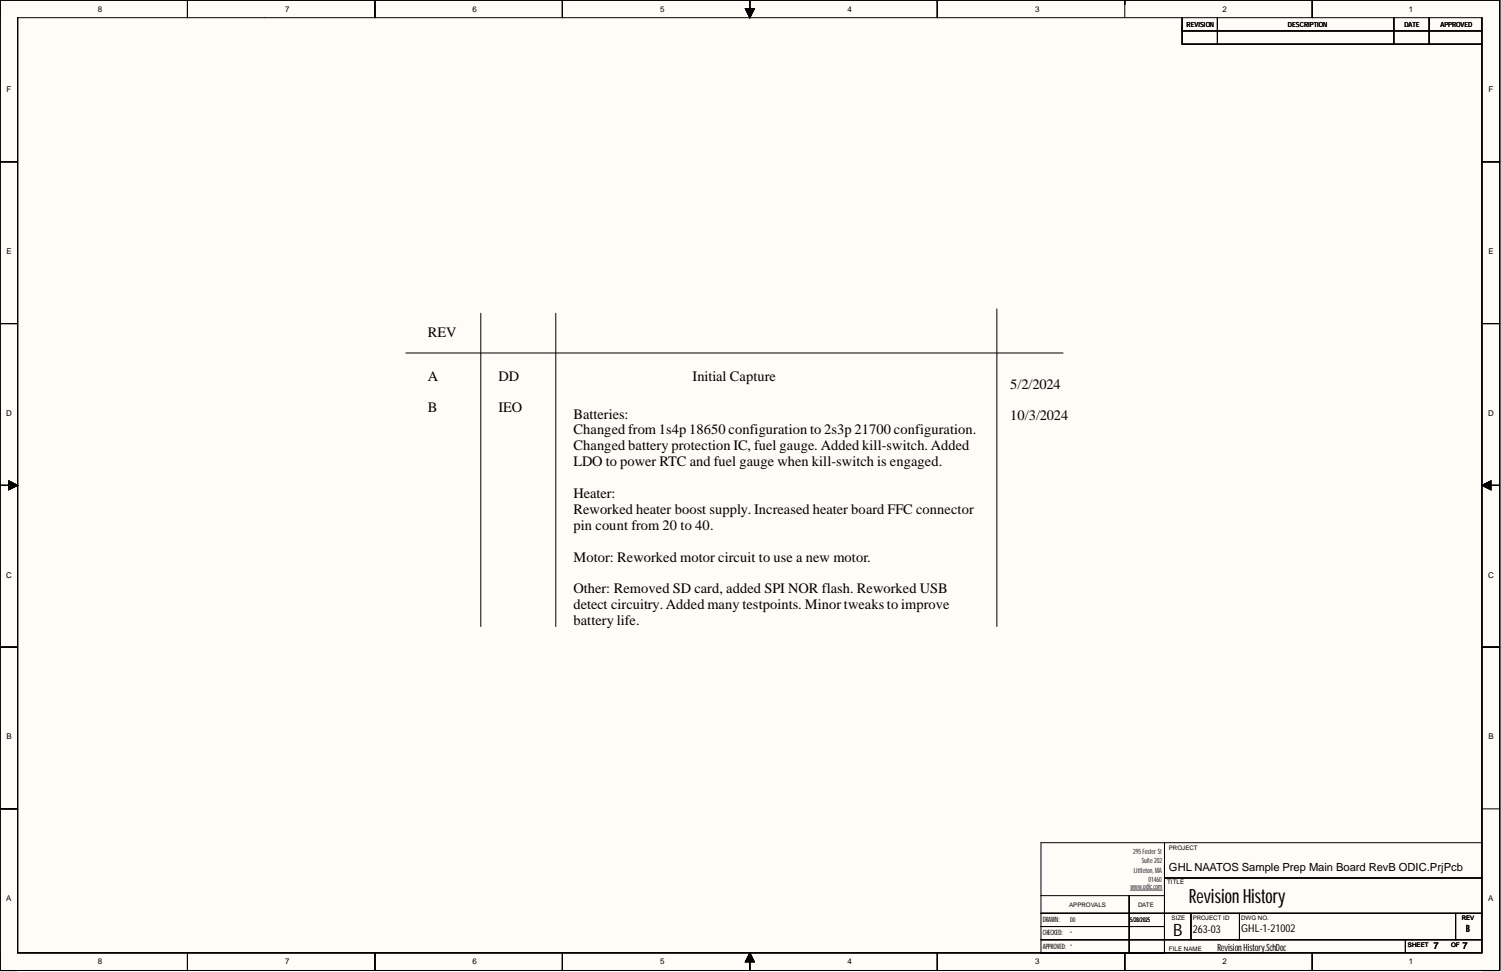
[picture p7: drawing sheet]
<svg xmlns="http://www.w3.org/2000/svg" width="431mm" height="279mm" viewBox="0 0 431 279" stroke-linecap="round" stroke-linejoin="round" font-family="sans-serif">
<g fill="#fffcf8">
<path d="M0 0h431.1v279h-431.1z" fill-rule="evenodd"/>
<path d="M5.1 5.1h420.9v268.8h-420.9z" fill-rule="evenodd"/>
</g>
<g fill="none" stroke="#000" stroke-width=".29">
<path d="M5.1 5.1h420.9v268.8h-420.9zM53.9 0v5.1M107.8 0v5.1M161.7 0v5.1M214.3 2.5h2.5l-1.3 2.6zM215.5 0v5.1M269.4 0v5.1M323.3 0v5.1M339.8 5.1v7.6h86.2M339.8 8.9h86.2M349.9 5.1v7.6M377.2 0v5.1"/>
<path d="M400.6 5.1v7.6M410.8 5.1v7.6M431 0h-431v279h5.1M431.1 0v279M0 46.5h5.1M426 46.5h5.1M0 93h5.1M138.2 90.1v90M159.8 90.1v90M286.5 88.8v91.3M426 93h5.1M116.6 101.5h189"/>
<path d="M0 139.5h5.1M2.5 138.2l2.6 1.3-2.6 1.3zM426 139.5l2.5-1.3v2.6zM426 139.5h5.1M0 186h5.1M426 186h5.1M0 232.5h5.1M426 232.5h5.1M299.2 257.5h35.5M324.6 257.5v16.4M334.7 242.2v31.7M334.7 252.4h91.3"/>
<path d="M426 242.2h-126.8v31.7M0 279h431M53.9 273.9v5.1M107.8 273.9v5.1M161.7 273.9v5.1M215.5 273.9l1.3 2.6h-2.5zM215.5 273.9v5.1M269.4 273.9v5.1M299.2 270.1h126.8M299.2 266.3h35.5M299.2 262.5h126.8M323.3 273.9v5.1"/>
<path d="M342.3 262.5v7.6M356.3 262.5v7.6M377.2 273.9v5.1M403.9 270.1v3.8M418.4 262.5v7.6M426 279h5.1"/>
</g>
<path d="M214.3 2.5h2.5l-1.3 2.6zM2.5 138.2l2.6 1.3-2.6 1.3zM426 139.5l2.5-1.3v2.6zM215.5 273.9l1.3 2.6h-2.5z" fill="#000"/>
<path d="M324.9 255.8h9.2" fill="none" stroke="#000080" stroke-width=".29"/>
<text font-size="5.7" x="341.8" y="259.6">RevisionHistory</text>
<text font-size="4.9" x="337.3" y="269.1">B</text>
<g font-size="4.1">
<text x="123" y="96.7">REV</text>
<text x="123" y="109.4">A</text>
<text x="143.3" y="109.4">DD</text>
<text x="199.1" y="109.4">Initial Capture</text>
<text x="290.3" y="111.9">5/2/2024</text>
<text x="123" y="118.3">B</text>
<text x="143.3" y="118.3">IEO</text>
<text x="164.8" y="120.3">Batteries:</text>
<text x="164.8" y="124.9">Changed from 1s4p 18650 configuration to 2s3p 21700 configuration.</text>
<text x="290.3" y="120.8">10/3/2024</text>
<text x="164.8" y="129.5">Changed battery protection IC, fuel gauge. Added kill-switch. Added</text>
<text x="164.8" y="134">LDO to power RTC and fuel gauge when kill-switch is engaged.</text>
<text x="164.8" y="143.1">Heater:</text>
<text x="164.8" y="147.7">Reworked heater boost supply. Increased heater board FFC connector</text>
<text x="164.8" y="152.3">pin count from 20 to 40.</text>
<text x="164.8" y="161.4">Motor: Reworked motor circuit to use a new motor.</text>
<text x="164.8" y="170.5">Other: Removed SD card, added SPI NOR flash. Reworked USB</text>
<text x="164.8" y="175.1">detect circuitry. Added many testpoints. Minor tweaks to improve</text>
<text x="164.8" y="179.7">battery life.</text>
</g>
<text font-size="3.2" x="336" y="250.4">GHL NAATOS Sample Prep Main Board RevB ODIC.PrjPcb</text>
<g font-size="3.1">
<text x="342.8" y="268.2">263-03</text>
<text x="356.8" y="267.9">GHL-1-21002</text>
</g>
<g font-size="2.9">
<text x="421.4" y="267.9">B</text>
<text x="349.9" y="273.3">RevisionHistory.SchDoc</text>
</g>
<g font-size="2.7">
<text x="412.1" y="272.8">7</text>
<text x="420.4" y="272.8">7</text>
</g>
<g font-size="2.3">
<text x="28.1" y="3.3">8</text>
<text x="82" y="3.3">7</text>
<text x="135.8" y="3.3">6</text>
<text x="189.8" y="3.3">5</text>
<text x="243.6" y="3.3">4</text>
<text x="297.5" y="3.3">3</text>
<text x="351.4" y="3.3">2</text>
<text x="405" y="3.3">1</text>
<text x="1.9" y="26.6">F</text>
<text x="427.9" y="26.6">F</text>
<text x="1.9" y="73.1">E</text>
<text x="427.9" y="73.1">E</text>
<text x="1.8" y="119.6">D</text>
<text x="427.8" y="119.6">D</text>
<text x="1.8" y="166.1">C</text>
<text x="427.8" y="166.1">C</text>
<text x="1.9" y="212.6">B</text>
<text x="427.9" y="212.6">B</text>
<text x="1.8" y="259.1">A</text>
<text x="427.8" y="259.1">A</text>
<text x="28.1" y="277.2">8</text>
<text x="82" y="277.2">7</text>
<text x="135.8" y="277.2">6</text>
<text x="189.8" y="277.2">5</text>
<text x="243.6" y="277.2">4</text>
<text x="297.5" y="277.2">3</text>
<text x="351.4" y="277.2">2</text>
<text x="405" y="277.2">1</text>
</g>
<g font-size="2.1" fill="#00157b">
<text x="325.7" y="245.5">295FosterSt</text>
<text x="325.9" y="250.9">Littleton,MA</text>
<text x="328.2" y="248.2">Suite202</text>
<text x="330.2" y="253.4">01460</text>
</g>
<text font-size="2.1" fill="#000080" x="324.9" y="255.7">www.odic.com</text>
<g font-size="2.1">
<text x="299.7" y="265.1">DRAWN:</text>
<text x="299.7" y="268.9">CHECKED:</text>
<text x="299.7" y="272.7">APPROVED:</text>
</g>
<g font-size="2">
<text x="341.1" y="7.7">REVISION</text>
<text x="370.2" y="7.7">DESCRIPTION</text>
<text x="403.7" y="7.7">DATE</text>
<text x="414.1" y="7.7">APPROVED</text>
</g>
<g font-size="1.9">
<text x="307.6" y="265.1">DD</text>
<text x="307.6" y="268.9">*</text>
<text x="324.8" y="265.1">5/28/2025</text>
<text x="307.6" y="272.8">*</text>
</g>
<g font-size="1.8">
<text x="336" y="244.3">PROJECT</text>
<text x="335.5" y="254.2">TITLE</text>
<text x="307.3" y="260.8">APPROVALS</text>
<text x="327.1" y="260.8">DATE</text>
<text x="336.7" y="264.4">SIZE</text>
<text x="342.8" y="264.4">PROJECT ID</text>
<text x="356.8" y="264.4">DWG NO.</text>
<text x="420.2" y="264.4">REV</text>
<text x="336" y="273.3">FILE NAME</text>
<text x="404.7" y="272.2">SHEET</text>
<text x="417.1" y="272.2">OF</text>
</g>
</svg>
